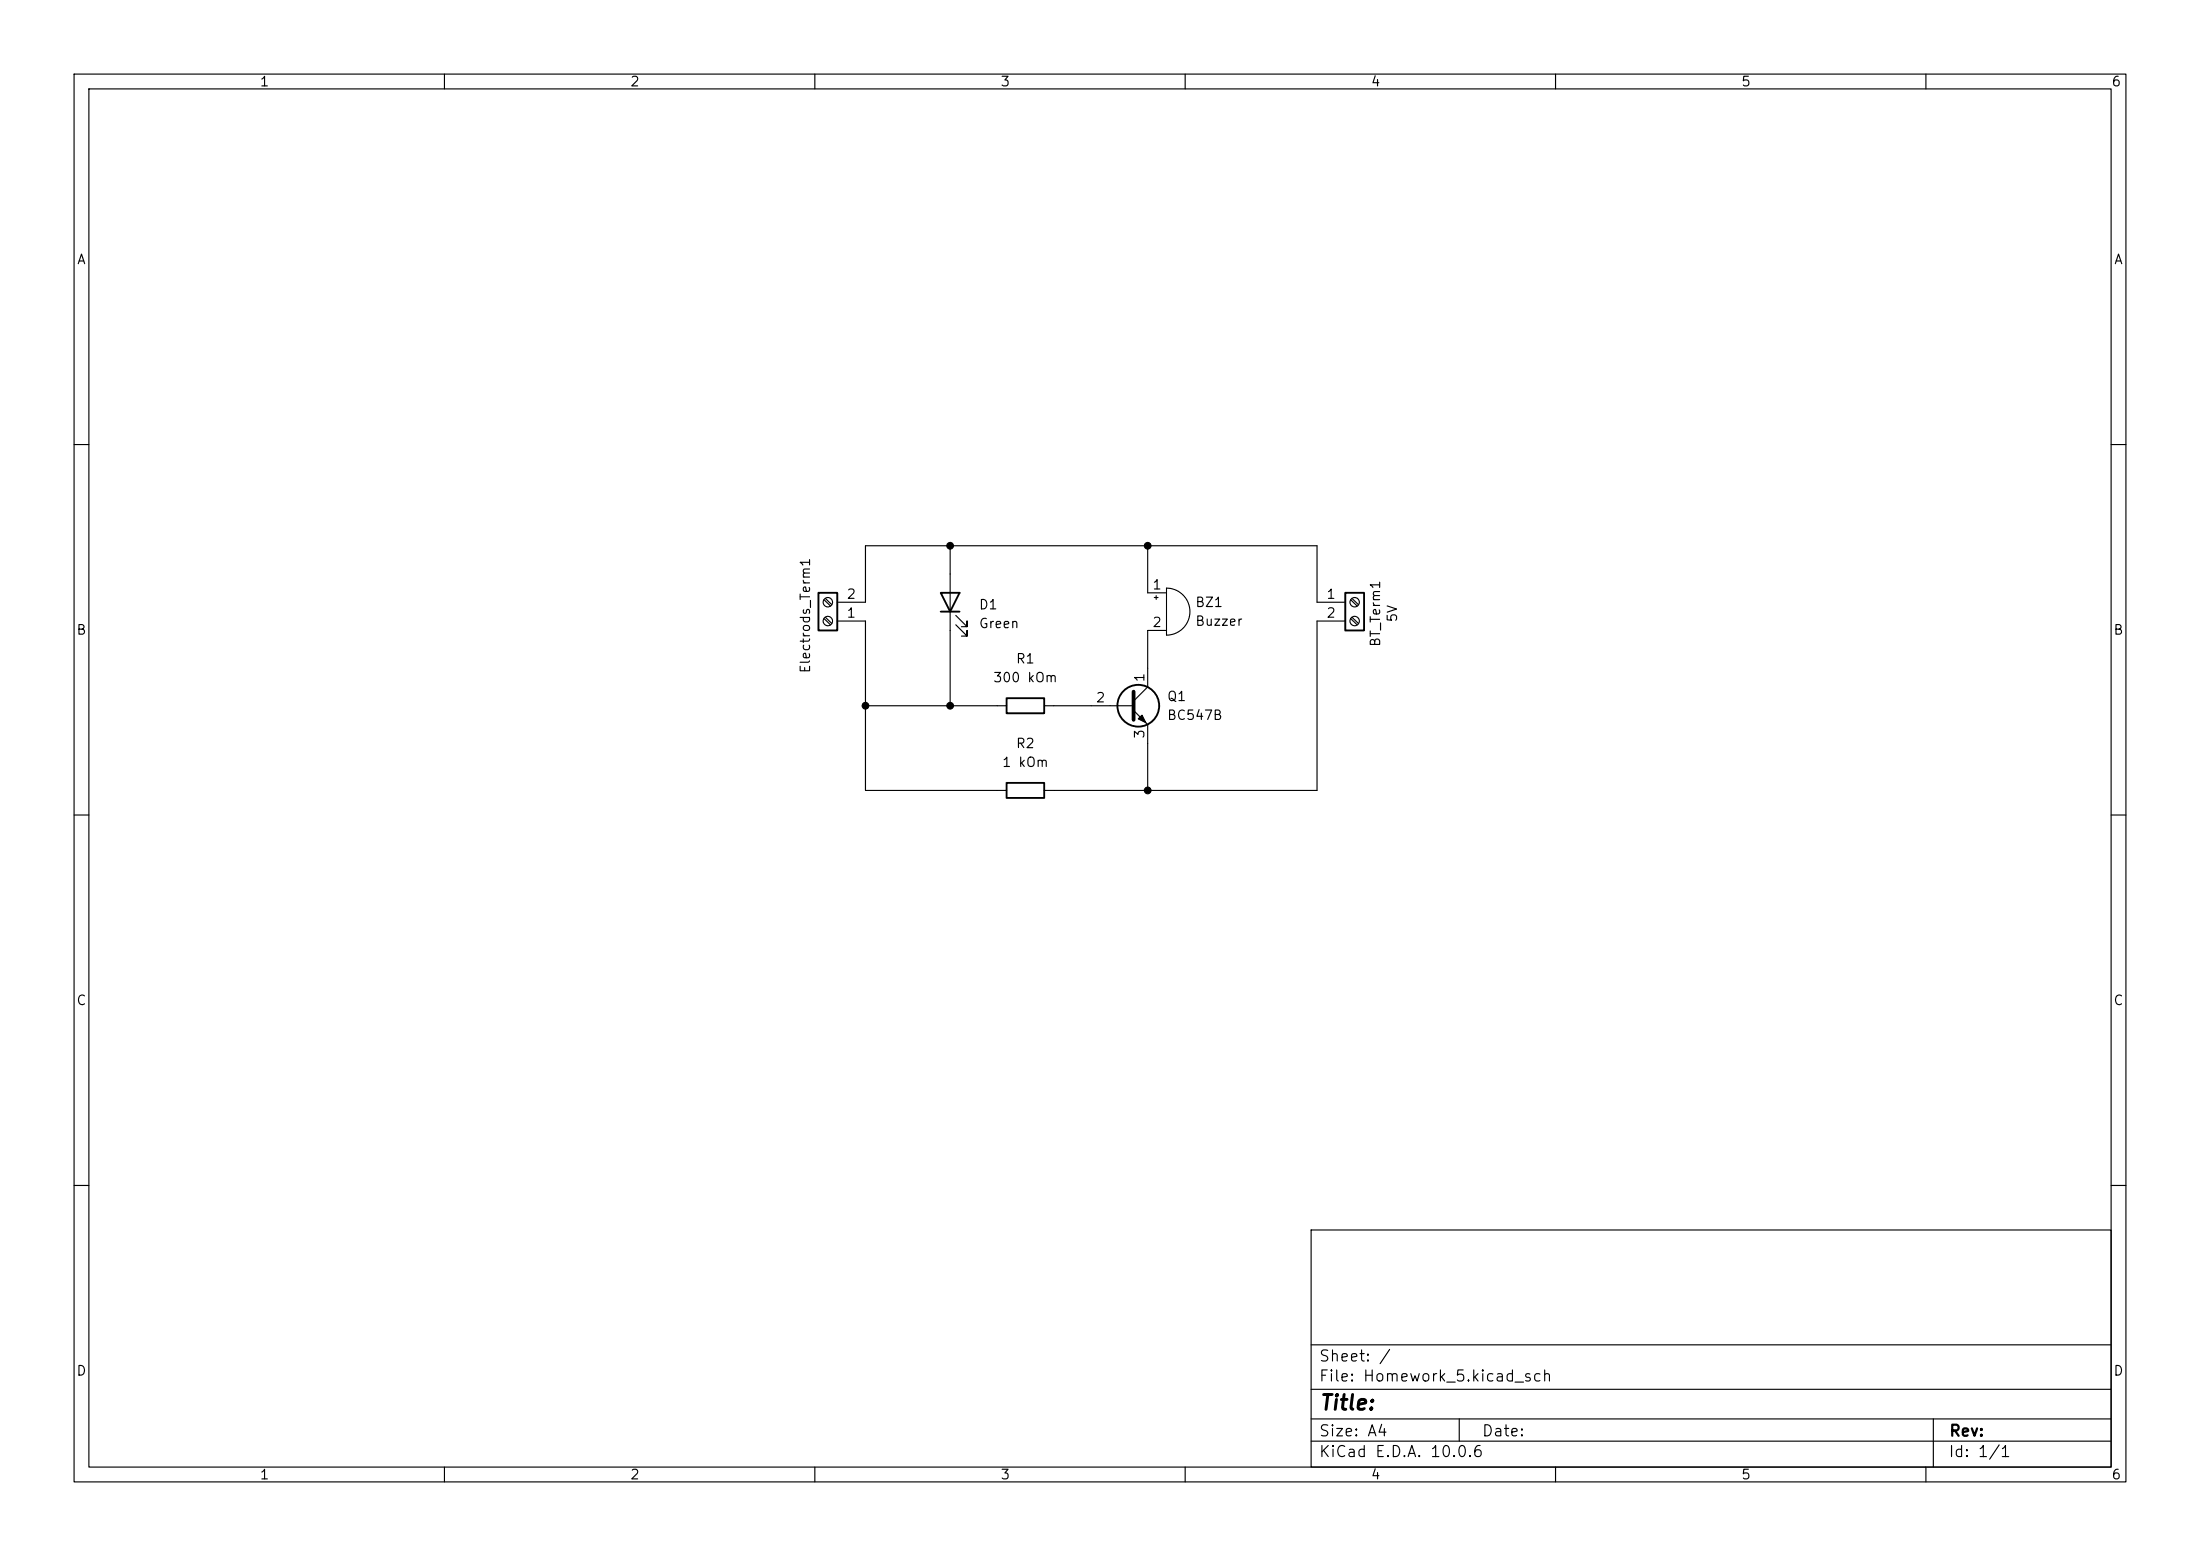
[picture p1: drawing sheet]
<svg xmlns="http://www.w3.org/2000/svg" width="297mm" height="210mm" viewBox="0 0 297 210" stroke-linecap="round" stroke-linejoin="round" font-family="sans-serif">
<g fill="none" stroke="#000" stroke-width=".15">
<path d="M10 10h277v190h-277zM12 12h273v186h-273zM60 10v2M110 10v2M160 10v2M210 10v2M260 10v2M10 60h2M128.3 73.7v21.6M154.9 73.7v6.3h2.6M157.5 79.4a3.2 3.2 0 0 1 3.1 3.2 3.2 3.2 0 0 1-3.1 3.1zM285 60h2"/>
<path d="M111.3 83.5l.8 .8M111.3 80.9l.8 .9M111.4 83.3l.9 .9M111.4 80.8l.9 .8M113 81.3h3.8v-7.6h61v7.6h3.8M113 83.8h3.8v22.9h19.1M116.8 95.3h19.1M129 84.3l1.6 1.6v-.8v.8h-.8M129 83.1l1.6 1.5v-.8v.8h-.8M141 95.3h12M153 95.9l1.9 1.9v8.9M155.8 80.6h.5"/>
<path d="M156.1 80.4v.5M157.5 85.1h-2.6v7.6l-1.9 1.9M181.6 83.8h-3.8v22.9h-36.8M182.3 80.9l.9 .9M182.3 83.5l.9 .8M182.5 80.8l.9 .8M182.5 83.3l.9 .9M10 110h2M285 110h2M10 160h2M177 166h108v32h-108zM285 160h2"/>
<path d="M60 198v2M110 198v2M160 198v2M177 194.5h108M177 191.5h108M177 187.5h108M177 181.5h108M197 191.5v3M210 198v2M260 198v2M261 191.5v6.5"/>
<circle cx="111.8" cy="83.8" r=".63"/>
<circle cx="111.8" cy="81.3" r=".63"/>
<circle cx="182.9" cy="83.8" r=".63"/>
<circle cx="182.9" cy="81.3" r=".63"/>
</g>
<path d="M153 93.3v3.9" fill="none" stroke="#000" stroke-width=".51"/>
<g fill="none" stroke="#000" stroke-width=".25">
<path d="M110.5 80h2.5v5.1h-2.5zM127 80h2.5l-1.2 2.6zM127 82.6h2.5M135.9 94.2h5.1v2.1h-5.1zM181.6 80h2.5v5.1h-2.5zM135.9 105.7h5.1v2h-5.1z"/>
<circle cx="153.7" cy="95.2" r="2.82"/>
</g>
<path d="M153.7 97l.5-.5 .5 1z" fill="#000" stroke="#000" stroke-width=".15"/>
<g fill="#000" stroke="#000" stroke-width=".14">
<circle cx="128.3" cy="73.7" r=".46"/>
<circle cx="154.9" cy="73.7" r=".46"/>
<circle cx="116.8" cy="95.3" r=".46"/>
<circle cx="128.3" cy="95.3" r=".46"/>
<circle cx="154.9" cy="106.7" r=".46"/>
</g>
<text font-size="2" x="178" y="190.8">Title:</text>
<g font-size="1.5">
<text x="178" y="184.1">Sheet: /</text>
<text x="178" y="186.8">File: Homework_5.kicad_sch</text>
<text x="178" y="197">KiCad E.D.A. 10.0.6</text>
<text x="178" y="194.2">Size: A4</text>
<text x="200" y="194.2">Date:</text>
<text x="263" y="197">Id: 1/1</text>
<text x="263" y="194.2">Rev:</text>
</g>
<g font-size="1.3">
<text x="35" y="12">1</text>
<text x="85" y="12">2</text>
<text x="135" y="12">3</text>
<text x="185" y="12">4</text>
<text x="235" y="12">5</text>
<text x="285" y="12">6</text>
<text x="10.3" y="36">A</text>
<text x="285.3" y="36">A</text>
<text x="114.2" y="83.7">1</text>
<text x="114.2" y="81.1">2</text>
<text x="132.1" y="82.6">D1</text>
<text x="155.5" y="79.9">1</text>
<text x="161.3" y="82.2">BZ1</text>
<text x="179" y="81.1">1</text>
<text x="179" y="83.7">2</text>
<text x="10.2" y="86">B</text>
<text x="132.1" y="85.1">Green</text>
<text x="137.1" y="89.9">R1</text>
<text x="155.5" y="85">2</text>
<text x="161.3" y="84.8">Buzzer</text>
<text x="186.6" y="87.4" transform="rotate(-90 186.6 87.4)">BT_Term1</text>
<text x="188.9" y="84.1" transform="rotate(-90 188.9 84.1)">5V</text>
<text x="285.2" y="86">B</text>
<text x="109.7" y="91" transform="rotate(-90 109.7 91)">Electrods_Term1</text>
<text x="134" y="92.4">300 kOm</text>
<text x="147.9" y="95.1">2</text>
<text x="154.8" y="92.2" transform="rotate(-90 154.8 92.2)">1</text>
<text x="157.5" y="94.9">Q1</text>
<text x="137.1" y="101.3">R2</text>
<text x="154.8" y="99.8" transform="rotate(-90 154.8 99.8)">3</text>
<text x="157.5" y="97.5">BC547B</text>
<text x="135.2" y="103.8">1 kOm</text>
<text x="10.2" y="136">C</text>
<text x="285.2" y="136">C</text>
<text x="10.2" y="186">D</text>
<text x="285.2" y="186">D</text>
<text x="35" y="200">1</text>
<text x="85" y="200">2</text>
<text x="135" y="200">3</text>
<text x="185" y="200">4</text>
<text x="235" y="200">5</text>
<text x="285" y="200">6</text>
</g>
</svg>
